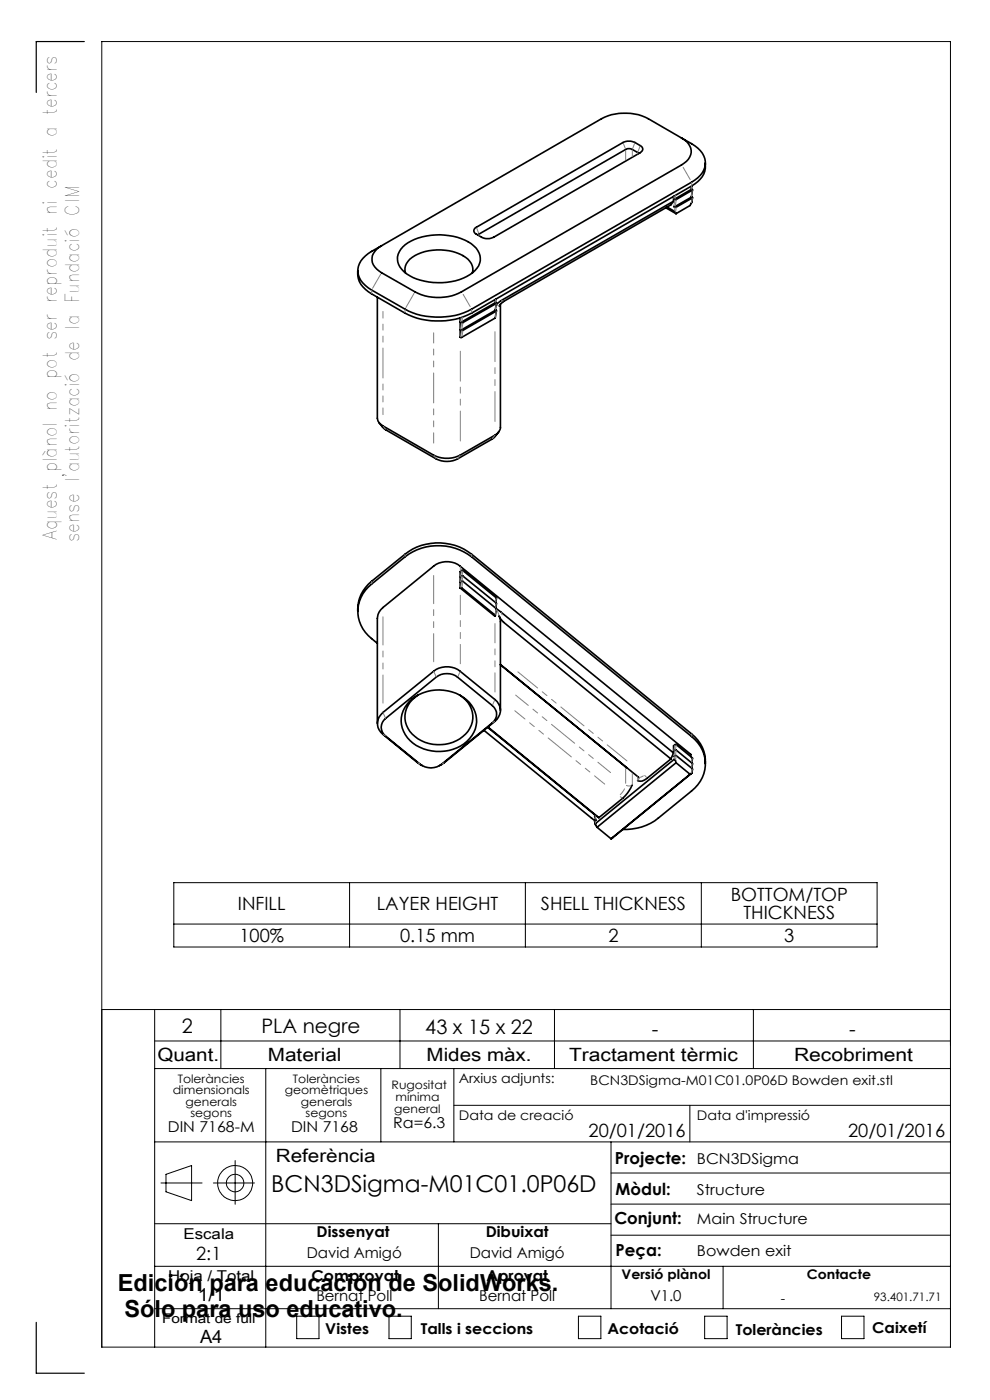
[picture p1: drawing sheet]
<svg xmlns="http://www.w3.org/2000/svg" width="210mm" height="297mm" viewBox="0 0 210 297" stroke-linecap="round" stroke-linejoin="round" font-family="sans-serif">
<g fill="none" stroke="#000" stroke-width=".21">
<path d="M36.9 187.3h149.2v13.6h-149.2zM36.9 196h149.2M74.2 187.3v13.6M111.4 187.3v13.6M148.8 187.3v13.6M21.6 214.2h180M32.8 214.2v71.6M46.8 214.2v12.5M84.8 214.2v12.5M117.6 214.2v12.5M159.8 214.2v12.5M32.8 220.8h168.8"/>
<path d="M32.8 226.7h168.8M56.4 226.7v59.1M80.8 226.7v15.5M96.3 226.7v15.5M96.3 234.5h105.3M146.3 234.5v7.7M32.8 259.6h96.8M32.8 242.2h168.8M34.1 251h8.8M35.2 249.1l5.4-1.8v7.4l-5.4-1.9zM45.3 251h8.7M49.9 246.2v9.3"/>
<path d="M93 259.6v18M129.6 242.2v35.4M129.6 255.4h72M129.6 248.8h72M32.8 277.6h168.8M32.8 268.6h168.8M62.9 279.2h4.8v4.8h-4.8zM82.5 279.2h4.7v4.8h-4.7zM122.7 279.2h4.8v4.8h-4.8zM129.6 262h72M149.5 279.2h4.7v4.8h-4.7zM153.4 268.6v9"/>
<path d="M178.5 279.2h4.8v4.8h-4.8zM21.6 285.8h180v-277h-180v277"/>
<circle cx="49.9" cy="251" r="3.7"/>
<circle cx="49.9" cy="251" r="1.86"/>
</g>
<path d="M17.9 8.8h-10.2v10.8M7.7 280.5v10.8h10.2" fill="none" stroke="#000" stroke-width=".25"/>
<g fill="none" stroke="#000" stroke-width=".35">
<path d="M135.5 32.6l-1.4-.9a1.5 1.5 0 0 0-1.4 0l-31.3 18.2M144.6 29.3a11.3 11.3 0 0 1 4.4 3.2 4 4 0 0 1-1.6 5.7l-47.4 27.4a15.6 15.6 0 0 1-14.1 0l-7.1-4.1a4.6 4.6 0 0 1-2.8-5 5.7 5.7 0 0 1 2.8-3.2l2.1-1.2M144.6 29.3a2.92 2.92 0 0 1 1 4.9l-1 .8-46.7 26.9a10.7 10.7 0 0 1-9.9 0l-7.1-4a3.1 3.1 0 0 1-1.7-4.1 4.2 4.2 0 0 1 1.7-1.7M144.6 29.3l-7.1-4.1a11.1 11.1 0 0 0-9.9 0l-46.7 26.9M146.8 39.4l-.2 .8-3.4 2h-.3l.5 .2 3.5-2.1-.3-.2M149.6 34.6a4.4 4.4 0 0 1-2.2 4.4l-47.4 27.4a15.8 15.8 0 0 1-14.1 0l-7.1-4.1a4.9 4.9 0 0 1-2.9-4.9M85.4 52.4a12.4 12.4 0 0 1 10.7-2.3 8 8 0 0 1 5.3 3.1 3.3 3.3 0 0 1-1.1 4.7 13.2 13.2 0 0 1-14 .2 3.6 3.6 0 0 1-1.6-4.7zM86 57.9a3.2 3.2 0 0 1 2-3.7 10.9 10.9 0 0 1 11.3 .8 2.82 2.82 0 0 1 .9 2.9M100.8 48.4l31.4-18.2a3 3 0 0 1 2.5 0l1.1 .7a.78 .78 0 0 1 .5 .7 .78 .78 0 0 1-.5 .8l-31.1 17.9a3 3 0 0 1-2.5 0l-1.6-.9-.1-.5zM141.3 44.1l2.1 1.2M141.5 43.9l1.6 .9 .3 .5M142.9 42.7l-36.7 21.1-.9 .9"/>
<path d="M142.9 42.7l-.6 .8-35.5 20.5-.9 .9M142.9 41.7v1M146.9 40.3l-.3 1.5-3.4 2h-.3l.5 .2 3.5-2-.3-.3M146.9 41.9l-.1 1-.4 .7-3 1.7M80 63v25.7a1.9 1.9 0 0 0 1.2 1.6l10.8 6.3a6.2 6.2 0 0 0 5.6 0l7.4-4.3a2.18 2.18 0 0 0 1.2-1.6v-26.1M105.2 63.4l-.2 .8-7.1 4.1h-.3l.6 .2 7.1-4.1-.2-.3M105.3 64.3l-.3 1.6-7.1 4.1h-.3l.6 .1 7.1-4.1-.2-.3M105.3 65.9l-.3 1.6-7.1 4.1-.3-.1v-4.1M80.4 89.7l1.4 1.5 10.7 6.2a5.1 5.1 0 0 0 4.5 0l7.4-4.3 1.4-1.5M75.9 129.7a7.6 7.6 0 0 1 2.9-6.4l7.1-5.7a11.6 11.6 0 0 1 14.1 0l46.7 38.1a7.3 7.3 0 0 1 2.9 6.3M80 136.5a8.9 8.9 0 0 1-4-5.5 7.3 7.3 0 0 1 2.8-7.1l7.1-5.8a11.7 11.7 0 0 1 14.1 0l46.7 38.1a7.2 7.2 0 0 1 0 11.6l-7.1 5.8a11.2 11.2 0 0 1-7.4 2.4M97.6 124.7v-3.4l.3-.3h.3l7.1 5.8-.1 1.1"/>
<path d="M97.6 124.7l7.4 6M97.6 124.7h.3l7.1 5.8v.2M97.6 123.5l.5-.2 7.2 6M97.6 122.4l.4-.3 .2 .1 7.1 5.7-.1 1.1M97.6 124.7h.1M105 130.7h.1M105.3 129.2l.9 .6 36.7 29.9M105.3 129.3l-.2 1.3M80 153.5v-22.3a2.95 2.95 0 0 1 1.2-2.3l10.8-8.8a4.6 4.6 0 0 1 5.6 0l48.9 40v.4M81.8 152.4l10.7-8.8a3.8 3.8 0 0 1 4.5 0l7.4 6.1a2.29 2.29 0 0 1 0 3.6l-10.7 8.8a3.7 3.7 0 0 1-4.6 0l-7.3-6a2.33 2.33 0 0 1 0-3.7zM86.8 148.8a9.1 9.1 0 0 1 13.2 .8 5.8 5.8 0 0 1-2.3 8.7 9.3 9.3 0 0 1-11.3-1.8 5.6 5.6 0 0 1 .4-7.7zM88.7 147.4a5.3 5.3 0 0 0 0 9.3 8 8 0 0 0 11-2.2 5.3 5.3 0 0 0-2.2-7.1"/>
<path d="M102.7 154.9l23.5 19.2M103.4 154.3l23.6 19.2M103.5 154.2l23.5 19.3M106.2 141l29.3 24M106.2 150.7v-19.1l-.3-.9 .9 1.3 35.5 29M142.9 159.7v-1.5l.5-.3 3.5 2.9-.2 1M142.9 159.7l-.6 1.3M142.9 159.3l.5-.2 3.5 2.8-.2 1.1M89.6 162.4l-1-.6-7.4-6a2.9 2.9 0 0 1 0-4.6l10.8-8.8a4.6 4.6 0 0 1 5.6 0l7.4 6a2.85 2.85 0 0 1 0 4.6l-10.8 8.8-1 .6M126.2 174.2l.1 .7M126.3 172.9l-.2 .2 .3 .9M126.4 174l-.2 .2"/>
<path d="M126.6 175.5l3 2.4M132.6 162.7h.2M132.7 162.7l.3 .2M134.1 166.5l-1 1.7-1 1.1-5.1 4.2M142.3 161l-5.1 4.1a1.69 1.69 0 0 1-1.9 .5M142.9 160.5l.5-.2 3.4 2.8v.9M143.4 161.8l-.3-.8-16.8 13.7v.3l.3 .5M143.4 161.8l3 2.4M143.4 161.8l-16.8 13.7M146.4 164.2l.4-.2-17.2 13.9M146.4 164.2l-16.8 13.7"/>
</g>
<g fill="none" stroke="#808080" stroke-width=".21" stroke-dasharray="6.3 1.3 1.3 1.3 1.3 1.3">
<path d="M132.6 31.5l-.4-1.1M132.7 33.9v-2M134.1 31.8v1.4M134.2 31.6l.5-1.3M135.3 32.6v-.2M135.3 32.2l.5-1.2M146.4 38.1l-1.5-2.6M146.7 39.4v-.7M80.8 58.2l-1.8 3M101.1 48.4l.4 1M101.6 49.7v.3M142.9 42.1l.1-.5"/>
<path d="M142.9 43.7l.3-1.3M143 44.7l.2-.7M143.3 41.5l-.1 .6M143.4 42.4l-.2 1.3M143.5 44l-.2 1M146.6 40.2l.1-.7M146.6 41.7l.2-1.2M146.7 43l.1-.9M78.8 61.6v.6M85.9 66.3v-.7M86.1 65.2l1.7-3M97.7 68.2l.1-.8"/>
<path d="M97.7 69.8l.2-1.3M97.7 71.4l.2-1.2M98.1 67.3l-.1 .9M98.2 68.5l-.2 1.3M98.2 70.2l-.2 1.3M99.7 65l-1.5-2.6M100 65.6v.7M105 64.2l.2-.7M105 65.7l.3-1.2M105 67.4l.3-1.3M105.8 64.8h-.3M106.4 63.8h.3"/>
<path d="M81.3 90.4l.4 .6M92.1 96.6l.4 .6M97.6 96.6l-.5 .7M104.5 93.1l.5-.8M85.9 118.1v-.5M100 117.6v.5M78.8 123.4v.5M97.6 120.2v.9M97.7 124.6l.2-1.1M97.7 123.4l.2-1.1M97.7 122.3l.2-1.2M98.2 123.4l-.2 1.2"/>
<path d="M98.2 122.3l-.2 .9M98.2 121.1l-.2 .9M105.1 130.3l.2-1.1M105.1 128.9l.2-.9M105.1 127.7l.2-.8M105.9 130.7l-.6-1.3M106.3 129.9l.2 .5M81.2 151.2l.6 1.2M81.3 155.8l.4 .3M92 142.4l.5 1.2M97.6 142.5l-.5 1M104.5 149.5l.4-1"/>
<path d="M104.5 153.3l.4-.2M143 159.2l.2-1.1M143.4 159.2l-.1 .9M143.4 158.1l-.1 .9M146.7 156.2v-.5M89.1 162.1l-.4-.3M93.8 162.1l.4-.3M126.2 174.2l.1 .4M126.2 173.1l.2 .7M131.6 168.6l.9-1.3M132 169.3l-.4-.3M132.7 166.2v-3.2"/>
<path d="M132.9 166.6l.9 .1M134.1 164v2.3M135.3 165.5v-.7M135.3 165.5l.2-.3M136.5 164.6l-.8 .3M136.8 164.5l.3 .3M143 160.4l.2-1.2M143.1 161l.1-.7M143.4 160.4l-.1 .8M146.7 164l.1-.9M146.7 162.8l.1-.8M146.7 161.7l.1-.9"/>
</g>
<path d="M97.6 73.8v20.5M105 90.1v-20.4" fill="none" stroke="#808080" stroke-width=".21" stroke-dasharray="6.3 1.3 1.3 1.3 1.3 1.3" stroke-dashoffset="-.7"/>
<path d="M92 94v-23.4" fill="none" stroke="#808080" stroke-width=".21" stroke-dasharray="6.3 1.3 1.3 1.3 1.3 1.3" stroke-dashoffset="4.2"/>
<path d="M81.2 66.1v21.9" fill="none" stroke="#808080" stroke-width=".21" stroke-dasharray="6.3 1.3 1.3 1.3 1.3 1.3" stroke-dashoffset="4.9"/>
<path d="M97.6 126.3v14.5M105 146.8v-14.5" fill="none" stroke="#808080" stroke-width=".21" stroke-dasharray="6.3 1.3 1.3 1.3 1.3 1.3" stroke-dashoffset="2.3"/>
<path d="M81.2 130.9v18.3M92 140.4v-18.3" fill="none" stroke="#808080" stroke-width=".21" stroke-dasharray="6.3 1.3 1.3 1.3 1.3 1.3" stroke-dashoffset=".4"/>
<path d="M109.9 142.5l23.1 18.9" fill="none" stroke="#808080" stroke-width=".21" stroke-dasharray="6.3 1.3 1.3 1.3 1.3 1.3" stroke-dashoffset=".9"/>
<path d="M128.3 166.3l-19.1-15.5" fill="none" stroke="#808080" stroke-width=".21" stroke-dasharray="6.3 1.3 1.3 1.3 1.3 1.3" stroke-dashoffset="3.6"/>
<path d="M109.4 147.5l20.1 16.4" fill="none" stroke="#808080" stroke-width=".21" stroke-dasharray="6.3 1.3 1.3 1.3 1.3 1.3" stroke-dashoffset="2.9"/>
<g font-size="5">
<text x="25" y="273.9">Edición para educación de SolidWorks.</text>
<text x="26.4" y="279.4">Sólo para uso educativo.</text>
</g>
<text font-size="4.9" x="57.5" y="253">BCN3DSigma-M01C01.0P06D</text>
<g font-size="4.2">
<text x="38.6" y="219">2</text>
<text x="55.5" y="219.2">PLA negre</text>
<text x="90.2" y="219.4">43 x 15 x 22</text>
<text x="138.3" y="219.7">-</text>
<text x="180.1" y="219.7">-</text>
</g>
<g font-size="4">
<text x="12.1" y="114.5" transform="rotate(-90 12.1 114.5)">Aquest plànol no pot ser reproduit ni cedit a tercers</text>
<text x="16.8" y="115" transform="rotate(-90 16.8 115)">sense l'autorització de la Fundació CIM</text>
</g>
<g font-size="3.9">
<text x="155" y="191.1">BOTTOM/TOP</text>
<text x="50.5" y="193.1">INFILL</text>
<text x="79.9" y="193.1">LAYER HEIGHT</text>
<text x="114.7" y="193.1">SHELL THICKNESS</text>
<text x="157.7" y="195">THICKNESS</text>
<text x="50.8" y="199.9">100%</text>
<text x="84.9" y="199.9">0.15 mm</text>
<text x="129.1" y="199.9">2</text>
<text x="166.4" y="199.9">3</text>
<text x="33.4" y="225">Quant.</text>
<text x="56.8" y="225">Material</text>
<text x="90.5" y="225">Mides màx.</text>
<text x="120.7" y="225">Tractament tèrmic</text>
<text x="168.4" y="225">Recobriment</text>
<text x="124.8" y="241.3">20/01/2016</text>
<text x="179.9" y="241.3">20/01/2016</text>
<text x="58.5" y="246.5">Referència</text>
<text x="41.6" y="267.2">2:1</text>
<text x="41.9" y="276.1">1/1</text>
<text x="42.4" y="284.9">A4</text>
</g>
<g font-size="3.5">
<text x="130.5" y="246.8">Projecte:</text>
<text x="130.6" y="253.4">Mòdul:</text>
<text x="130.3" y="259.8">Conjunt:</text>
<text x="130.6" y="266.4">Peça:</text>
</g>
<g font-size="3.2">
<text x="83.4" y="239.3">Ra=6.3</text>
<text x="35.6" y="240.1">DIN 7168-M</text>
<text x="61.7" y="240.1">DIN 7168</text>
<text x="147.8" y="246.8">BCN3DSigma</text>
<text x="147.8" y="253.4">Structure</text>
<text x="38.9" y="262.9">Escala</text>
<text x="67.2" y="262.5">Dissenyat</text>
<text x="103" y="262.5">Dibuixat</text>
<text x="147.8" y="259.8">Main Structure</text>
<text x="65.1" y="266.8">David Amigó</text>
<text x="99.6" y="266.8">David Amigó</text>
<text x="147.8" y="266.4">Bowden exit</text>
<text x="35.7" y="271.7">Hoja / Total</text>
<text x="66.1" y="271.7">Comprovat</text>
<text x="103.2" y="271.7">Aprovat</text>
<text x="67.1" y="276.1">Bernat Poll</text>
<text x="101.6" y="276.1">Bernat Poll</text>
<text x="138" y="276.1">V1.0</text>
<text x="69" y="283.1">Vistes</text>
<text x="89.3" y="283.1">Talls i seccions</text>
<text x="128.8" y="283.1">Acotació</text>
<text x="156.1" y="283.2">Toleràncies</text>
<text x="185" y="282.8">Caixetí</text>
</g>
<g font-size="2.8">
<text x="97.3" y="229.6">Arxius adjunts:</text>
<text x="125.2" y="230.2">BCN3DSigma-M01C01.0P06D Bowden exit.stl</text>
<text x="97.3" y="237.7">Data de creació</text>
<text x="147.8" y="237.7">Data d'impressió</text>
<text x="131.8" y="271.4">Versió plànol</text>
<text x="171.2" y="271.4">Contacte</text>
<text x="34.4" y="280.7">Format de full</text>
<text x="165.6" y="276.3">-</text>
</g>
<g font-size="2.5">
<text x="36.7" y="232.1">dimensionals</text>
<text x="37.7" y="229.6">Toleràncies</text>
<text x="60.4" y="232.1">geomètriques</text>
<text x="62.1" y="229.6">Toleràncies</text>
<text x="83.1" y="231">Rugositat</text>
<text x="83.9" y="233.5">mínima</text>
<text x="39.4" y="234.6">generals</text>
<text x="40.4" y="237.1">segons</text>
<text x="63.8" y="234.6">generals</text>
<text x="64.8" y="237.1">segons</text>
<text x="83.6" y="236.2">general</text>
<text x="185.4" y="276.1">93.401.71.71</text>
</g>
</svg>
